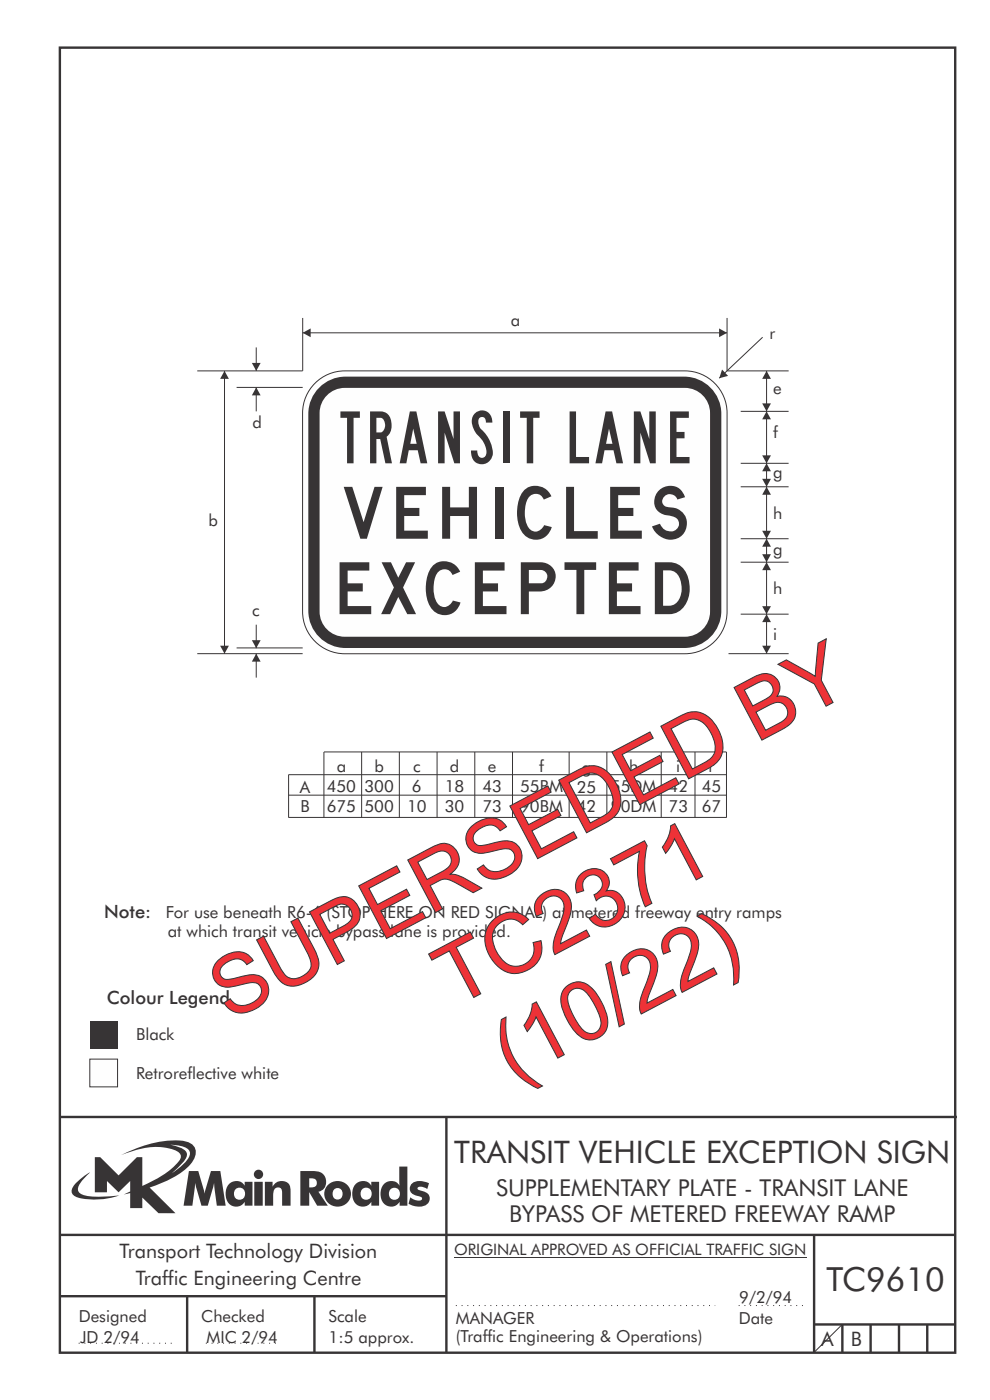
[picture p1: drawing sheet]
<svg xmlns="http://www.w3.org/2000/svg" width="210mm" height="297mm" viewBox="0 0 210 297" stroke-linecap="round" stroke-linejoin="round" font-family="sans-serif">
<g fill="none" stroke="#373435" stroke-width=".51">
<path d="M12.7 10.1h189.9v276.9h-189.9zM12.7 237h190.3M94.7 236.9v50.1M12.7 262h190M12.7 275h82M39.7 275v12M66.7 275v12M172.7 262v25M172.7 281h30M178.7 281v6M184.7 281v6M190.7 281v6"/>
<path d="M196.7 281v6"/>
</g>
<path d="M96.7 277h55M156.7 277h14M16.7 285h20.3M43.7 285h15" fill="none" stroke="#373435" stroke-width=".21" stroke-dasharray=".2 1" stroke-linecap="butt"/>
<path d="M19.1 216.6h5.8v5.8h-5.8z" fill-rule="evenodd" fill="#373435"/>
<g fill="#fefefe" stroke="#373435" stroke-width=".21">
<path d="M19.1 224.7h5.8v5.9h-5.8z" fill-rule="evenodd"/>
<path d="M66.8 81.3a8.9 8.9 0 0 1 6.3-2.6h72.2a9 9 0 0 1 8.9 8.9v42.2a9 9 0 0 1-8.9 8.9h-72.2a9 9 0 0 1-8.9-8.9v-42.2a8.9 8.9 0 0 1 2.6-6.3z" fill-rule="evenodd"/>
</g>
<path d="M67.7 82.2a7.9 7.9 0 0 1 5.6-2.3h71.8a7.9 7.9 0 0 1 7.9 7.9v41.8a7.9 7.9 0 0 1-7.9 7.9h-71.8a7.9 7.9 0 0 1-7.9-7.9v-41.8a7.9 7.9 0 0 1 2.3-5.6z" fill-rule="evenodd" fill="#373435"/>
<path d="M69.4 83.9a5.3 5.3 0 0 1 3.7-1.6h72.2a5.4 5.4 0 0 1 5.3 5.3v42.2a5.4 5.4 0 0 1-5.3 5.3h-72.2a5.4 5.4 0 0 1-5.3-5.3v-42.2a5.3 5.3 0 0 1 1.6-3.7z" fill-rule="evenodd" fill="#fefefe"/>
<path d="M162.6 78.7v8.6" fill="none" stroke="#373435" stroke-width=".21"/>
<g fill="#373435">
<path d="M162.6 78.7l.9 1.7h-1.8z"/>
<path d="M161.7 85.6h1.8l-.9 1.7z"/>
</g>
<path d="M162.6 98.3v5" fill="none" stroke="#373435" stroke-width=".21"/>
<g fill="#373435">
<path d="M162.6 98.3l.9 1.7h-1.8z"/>
<path d="M161.7 101.6h1.8l-.9 1.7z"/>
</g>
<path d="M162.6 114.3v5" fill="none" stroke="#373435" stroke-width=".21"/>
<g fill="#373435">
<path d="M162.6 114.3l.9 1.7h-1.8z"/>
<path d="M161.7 117.6h1.8l-.9 1.7z"/>
</g>
<path d="M162.6 87.3v11" fill="none" stroke="#373435" stroke-width=".21"/>
<g fill="#373435">
<path d="M162.6 87.3l.9 1.7h-1.8z"/>
<path d="M161.7 96.6h1.8l-.9 1.7z"/>
</g>
<path d="M162.6 103.3v11" fill="none" stroke="#373435" stroke-width=".21"/>
<g fill="#373435">
<path d="M162.6 103.3l.9 1.7h-1.8z"/>
<path d="M161.7 112.6h1.8l-.9 1.7z"/>
</g>
<path d="M162.6 119.3v11" fill="none" stroke="#373435" stroke-width=".21"/>
<g fill="#373435">
<path d="M162.6 119.3l.9 1.7h-1.8z"/>
<path d="M161.7 128.6h1.8l-.9 1.7z"/>
</g>
<path d="M162.6 130.3v8.4" fill="none" stroke="#373435" stroke-width=".21"/>
<g fill="#373435">
<path d="M162.6 130.3l.9 1.7h-1.8z"/>
<path d="M161.7 137h1.8l-.9 1.7z"/>
</g>
<path d="M64.2 70.6h90" fill="none" stroke="#373435" stroke-width=".21"/>
<g fill="#373435">
<path d="M64.2 70.6l1.7-.9v1.8z"/>
<path d="M152.5 69.7l1.7 .9-1.7 .9z"/>
</g>
<path d="M47.6 78.7v60M64.2 67.5v11.2M154.2 67.5v11.2M154.3 78.7h13M157.1 87.3h10.2M157.1 98.3h10.2M157.1 103.3h10.2M157.1 114.3h10.2M157.1 119.3h10.2M154.5 138.7h12.8M157.1 130.3h10.2" fill="none" stroke="#373435" stroke-width=".21"/>
<g fill="#373435">
<path d="M47.6 78.7l1 1.7h-1.9z"/>
<path d="M46.7 137h1.9l-1 1.7z"/>
</g>
<path d="M41.8 78.7h22.4M54.4 73.7v5M50.2 82.2h14M41.8 138.7h22.4M50.2 137.5h14" fill="none" stroke="#373435" stroke-width=".21"/>
<path d="M53.4 77h1.9l-.9 1.7z" fill="#373435"/>
<path d="M54.4 132.5v5" fill="none" stroke="#373435" stroke-width=".21"/>
<path d="M53.4 135.8h1.9l-.9 1.7z" fill="#373435"/>
<path d="M54.4 82.2v5.1" fill="none" stroke="#373435" stroke-width=".21"/>
<path d="M54.4 82.2l.9 1.7h-1.9z" fill="#373435"/>
<path d="M54.4 138.7v5.1" fill="none" stroke="#373435" stroke-width=".21"/>
<path d="M54.4 138.7l.9 1.7h-1.9z" fill="#373435"/>
<g fill="none" stroke="#373435" stroke-width=".21">
<path d="M161.8 71.6l-9.2 8.6M76.7 159.5v14M84.7 159.5v14M92.7 159.5v14M100.7 159.5v14M108.7 159.5v14M120.7 159.5v14M128.7 159.5v14M140.3 159.5v14M147.4 159.5v14M154.1 159.5h-85.4v14M154.1 159.5v14"/>
<path d="M61.2 164.3v9.2M61.2 173.4h92.9M61.2 168.7h92.9M61.2 164.4h92.9"/>
</g>
<path d="M153.2 78.4l1.2 1.4-1.8 .4z" fill="#373435"/>
<path d="M178.7 281l-6.1 6" fill="none" stroke="#373435" stroke-width=".21"/>
<path d="M36.1 242.9a5.8 5.8 0 0 1 3.9 1 1.58 1.58 0 0 1-.2 2.1l-1.1 1.2-2.3 1.7 .9-.8a6.5 6.5 0 0 0 2.4-3.2 2.43 2.43 0 0 0-2.3-1.7zM20.1 245.5v7.5h2.6v-2.4l2.5 2.4 2.4-2.4v2.2l-1.3 .6 1.3-.3v3.2h2.6v-2.2l3.4 3.3h3.6l-5.5-5.4a20.1 20.1 0 0 0 8.7-5 3.1 3.1 0 0 0 .8-3.8 3.8 3.8 0 0 0-3.1-1.2 25.1 25.1 0 0 0-12.4 3.1 16.1 16.1 0 0 1 11.1-1.2 1.56 1.56 0 0 1 1.5 2 17.9 17.9 0 0 1-8.1 5.7v-6.1h-1.2l-3.8 3.9-3.9-3.9zM16.2 250.9a1.82 1.82 0 0 0-.6 2.7 9.9 9.9 0 0 0 5.8 .9l1.9-.3 2-.6a22.2 22.2 0 0 1-7.7-.1 1.33 1.33 0 0 1-.8-2.2l1-1.2 1.3-1.4-1.4 .9zM65.6 250a1.13 1.13 0 0 1 1.2 .2 1.13 1.13 0 0 1 .4 1.2 1.26 1.26 0 0 1-1.6 .5zM63.7 248.5v7.3h1.9v-2.9l1.7 2.9h2.2l-2-3a2.25 2.25 0 0 0 1.6-2.6 2.25 2.25 0 0 0-2.6-1.7zM68.9 253.3a2.8 2.8 0 0 0 5.6 0 2.8 2.8 0 0 0-5.6 0zM71 252.3a1.15 1.15 0 0 1 1.7 1 1.15 1.15 0 0 1-1.7 1 1.46 1.46 0 0 1 0-2zM75.5 251.1a3.2 3.2 0 0 0 .4 4.7 2.13 2.13 0 0 0 2.9-.8v.8h1.6v-5.1h-1.6v.9a2.07 2.07 0 0 0-3.3-.5zM76.9 252.2a1.23 1.23 0 0 1 1.7 .3 1.23 1.23 0 0 1-.2 1.7 1.23 1.23 0 0 1-1.7-.1 1.55 1.55 0 0 1 .2-1.9zM84.7 247.5l.1 4.1a2.16 2.16 0 0 0-2.4-1 2.16 2.16 0 0 0-1.6 2 2.52 2.52 0 0 0 2.7 3.4 2.11 2.11 0 0 0 1.3-1v.8h1.6v-8.3zM82.9 252.2a1.24 1.24 0 0 1 1.9 1.1 1.24 1.24 0 0 1-1.9 1 1.47 1.47 0 0 1 0-2.1zM87.5 251a1.52 1.52 0 0 0-.5 1.7 1.52 1.52 0 0 0 1.5 1 .82 .82 0 0 1 1 .8 2.07 2.07 0 0 1-2.5-.5l-.3 1.4a3.8 3.8 0 0 0 3.9 .1 1.56 1.56 0 0 0 .5-1.7 1.56 1.56 0 0 0-1.4-1.1 1.25 1.25 0 0 1-1.1-.6 1.21 1.21 0 0 1 1.7-.1l.3 .3 .4-1.3a3.7 3.7 0 0 0-3.5 0zM40.1 248.5l-1.2 7.3h1.9l.6-4.8 1.3 4.8h1.4l1.3-4.8 .6 4.8h1.9l-1.2-7.3h-1.9l-1.4 4.7-1.3-4.7zM48.7 251.1a3.2 3.2 0 0 0 .4 4.7 2.13 2.13 0 0 0 2.8-.8v.8h1.7v-5.1h-1.7v.9a2.07 2.07 0 0 0-3.2-.5zM50.1 252.2a1.23 1.23 0 0 1 1.6 .3 1.23 1.23 0 0 1-.2 1.7 1.23 1.23 0 0 1-1.7-.1 1.55 1.55 0 0 1 .3-1.9zM53.9 250.7v5.1h1.8v-5.1zM53.8 249.2a1 1 0 0 0 2 0 1 1 0 0 0-2 0zM56.2 250.7v5.1h1.7a5.4 5.4 0 0 1 .4-3.6 .91 .91 0 0 1 1.1-.2 .91 .91 0 0 1 .4 1.1v2.7h1.8v-2.9a2 2 0 0 0-1.3-2.3 2 2 0 0 0-2.5 1.2v-1.1z" fill-rule="evenodd" fill="#373435"/>
<path d="M96.3 266.7h74.7" fill="none" stroke="#373435" stroke-width=".21"/>
<g font-size="17.6" fill="#ed3237">
<text x="96.5" y="213.8" transform="rotate(-28 96.5 213.8)">TC2371</text>
<text x="48.7" y="216.7" transform="rotate(-28 48.7 216.7)">SUPERSEDED BY</text>
<text x="108.7" y="229.6" transform="rotate(-28 108.7 229.6)">(10/22)</text>
</g>
<g font-size="11" fill="#373435">
<text x="72.2" y="98.3">TRANSIT LANE</text>
<text x="72.9" y="114.3">VEHICLES</text>
<text x="72" y="130.3">EXCEPTED</text>
</g>
<text font-size="7.1" fill="#373435" x="175.3" y="274">TC9610</text>
<text font-size="6.6" fill="#373435" x="96.4" y="246.8">TRANSIT VEHICLE EXCEPTION SIGN</text>
<g font-size="4.9" fill="#373435">
<text x="105.2" y="253.8">SUPPLEMENTARY PLATE - TRANSIT LANE</text>
<text x="108" y="259.4">BYPASS OF METERED FREEWAY RAMP</text>
</g>
<g font-size="4.2" fill="#373435">
<text x="25.4" y="267">Transport Technology Division</text>
<text x="28.8" y="272.6">Traffic Engineering Centre</text>
<text x="174.2" y="285.7">A</text>
<text x="180.5" y="285.6">B</text>
</g>
<g font-size="3.9" fill="#373435">
<text x="22.1" y="194.9">Note:</text>
<text x="22.6" y="213">Colour Legend</text>
</g>
<g font-size="3.5" fill="#373435">
<text x="108.3" y="69.2">a</text>
<text x="163.2" y="72">r</text>
<text x="164" y="83.7">e</text>
<text x="53.6" y="90.9">d</text>
<text x="164" y="92.9">f</text>
<text x="164" y="101.5">g</text>
<text x="44.2" y="111.7">b</text>
<text x="164" y="110.1">h</text>
<text x="164" y="117.7">g</text>
<text x="53.5" y="130.7">c</text>
<text x="164" y="126.1">h</text>
<text x="164" y="135.7">i</text>
<text x="71.4" y="163.8">a</text>
<text x="79.4" y="163.8">b</text>
<text x="87.6" y="163.8">c</text>
<text x="95.4" y="163.8">d</text>
<text x="103.5" y="163.8">e</text>
<text x="114.4" y="163.8">f</text>
<text x="123.4" y="163.9">g</text>
<text x="133.4" y="163.8">h</text>
<text x="143.5" y="163.8">i</text>
<text x="150.3" y="163.8">r</text>
<text x="63.6" y="168.1">A</text>
<text x="63.7" y="172.4">B</text>
<text x="69.3" y="168">450</text>
<text x="69.3" y="172.3">675</text>
<text x="77.3" y="168.1">300</text>
<text x="77.3" y="172.3">500</text>
<text x="86.3" y="172.3">10</text>
<text x="87.4" y="168.1">6</text>
<text x="94.3" y="168.1">18</text>
<text x="94.3" y="172.3">30</text>
<text x="102.3" y="168">43</text>
<text x="102.3" y="172.3">73</text>
<text x="110.3" y="168">55BM</text>
<text x="110.3" y="172.2">90BM</text>
<text x="122.4" y="168.1">25</text>
<text x="122.4" y="172.4">42</text>
<text x="129.6" y="168">55DM</text>
<text x="129.6" y="172.2">90DM</text>
<text x="141.8" y="168">42</text>
<text x="141.8" y="172.3">73</text>
<text x="148.9" y="168">45</text>
<text x="148.9" y="172.3">67</text>
<text x="35.2" y="194.9">For use beneath R6-6 (STOP HERE ON RED SIGNAL) at metered freeway entry ramps</text>
<text x="35.6" y="198.9">at which transit vehicle bypass lane is provided.</text>
<text x="28.9" y="220.7">Black</text>
<text x="28.9" y="228.9">Retroreflective white</text>
<text x="16.7" y="280.4">Designed</text>
<text x="42.7" y="280.4">Checked</text>
<text x="69.7" y="280.4">Scale</text>
<text x="96.7" y="281">MANAGER</text>
<text x="156.7" y="281">Date</text>
<text x="156.8" y="276.4">9/2/94</text>
<text x="17" y="284.8">JD 2/94</text>
<text x="43.8" y="284.8">MIC 2/94</text>
<text x="69.7" y="285">1:5 approx.</text>
<text x="96.7" y="284.7">(Traffic Engineering &amp; Operations)</text>
</g>
<text font-size="3.4" fill="#373435" x="96.3" y="266.3">ORIGINAL APPROVED AS OFFICIAL TRAFFIC SIGN</text>
</svg>
